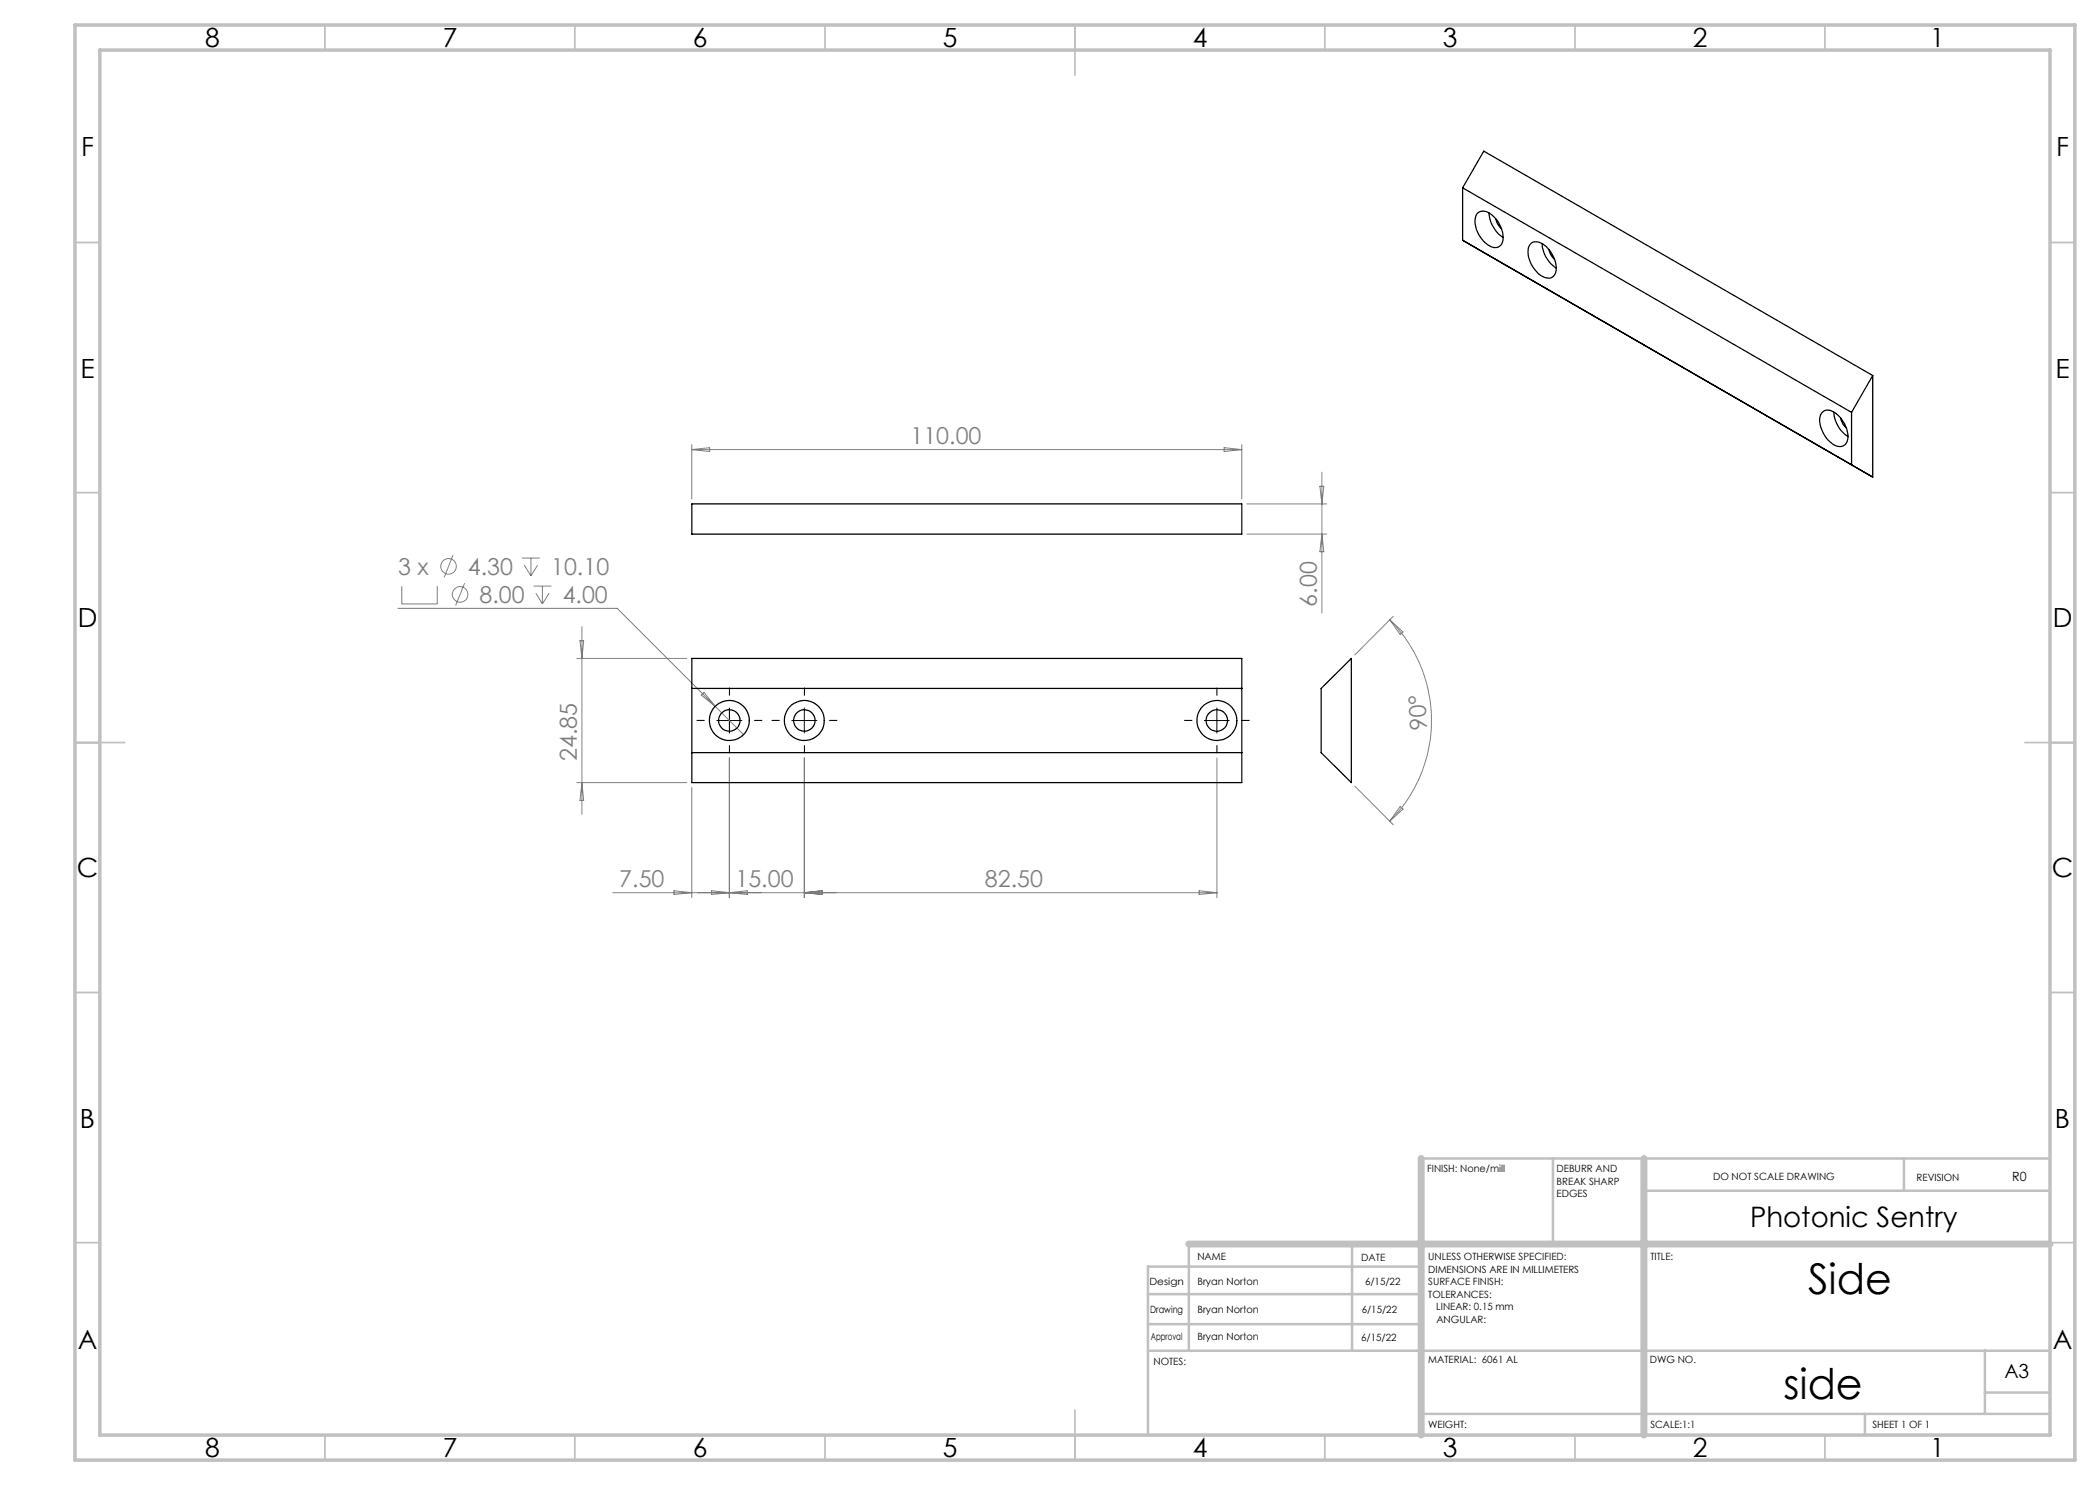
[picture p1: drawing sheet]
<svg xmlns="http://www.w3.org/2000/svg" width="420mm" height="297mm" viewBox="0 0 420 297" stroke-linecap="round" stroke-linejoin="round" font-family="sans-serif">
<g fill="none" stroke="#808080" stroke-width=".2">
<path d="M138.4 88.9v10.9M138.4 89.9h110M138.4 89.9l3.5-.4v.8zM244.8 89.5l3.6 .4-3.6 .4zM248.4 88.9v10.9M264 97.3h.8l-.4 3.5zM264.4 94.4v28.2M80.4 117.2v3.6h7.1v-3.6M90.6 111.1l-1.8 4.4M92.9 116.7l-1.8 4.4M104.4 111.6h3.5M104.8 113l1.4 2.2"/>
<path d="M106.2 111.6v3.6M106.7 117.2h3.6M107.2 118.6l1.3 2.2M107.5 113l-1.3 2.2M108.5 117.2v3.6M109.8 118.6l-1.3 2.2M249.4 100.8h16M249.4 106.8h16M264.4 106.8l.4 3.5h-.8zM79.6 121.7h43.8l19.7 19.6M115.4 131.7h22M116 128.1h.7l-.3 3.6z"/>
<path d="M116.4 125.3v37.6M140.3 139l.5-.5 2.3 2.8zM278 124l2.6 2.4-.6 .5zM278 124a28.5 28.5 0 0 1 0 40.2M278.7 123.3l-7.7 7.7M115.4 156.5h22M116.4 156.5l.3 3.6h-.7zM138.4 157.5v22M143.1 141.3l5.6 5.6M145.9 151.6v27.9M160.9 151.6v27.9M243.4 151.6v27.9"/>
<path d="M271 157.2l7.7 7.8M122.6 178.5h120.8M134.8 178.1l3.6 .4-3.6 .4zM142.3 178.1l3.6 .4-3.6 .4zM145.9 178.5l3.5-.4v.8zM160.9 178.5l3.5-.4v.8zM239.8 178.1l3.6 .4-3.6 .4zM280 161.3l.6 .5-2.6 2.4z"/>
<circle cx="89.7" cy="113.3" r="1.55"/>
<circle cx="92" cy="118.9" r="1.55"/>
</g>
<path d="M145.9 139.1v-1.5M160.9 139.1v-1.5M243.4 139.1v-1.5M140.9 144.1h-1.5M145.9 149.1v1.5M150.9 144.1h1.5M155.9 144.1h-1.5M160.9 149.1v1.5M165.9 144.1h1.5M238.4 144.1h-1.5M243.4 149.1v1.5M248.4 144.1h1.5" fill="none" stroke="#000" stroke-width=".2" stroke-dasharray="15.2 1.3 1.3 1.3"/>
<path d="M143.4 144.1h5M145.9 141.6v5M158.4 144.1h5M160.9 141.6v5M240.9 144.1h5M243.4 141.6v5" fill="none" stroke="#000" stroke-width=".2"/>
<g fill="none" stroke="#c0c0c0" stroke-width=".35">
<path d="M65 5v5M115 5v5M165 5v5M215 5v10M265 5v5M315 5v5M365 5v5M15 48.5h5M410 48.5h5M15 98.5h5M410 98.5h5M15 148.5h10"/>
<path d="M405 148.5h10M15 198.5h5M410 198.5h5M15 248.5h5M410 248.5h5M65 287v5M115 287v5M165 287v5M215 282v10M265 287v5M315 287v5M365 287v5"/>
</g>
<g fill="none" stroke="#c0c0c0" stroke-width=".5">
<path d="M284.2 231.7h125.8M310.6 231.8v17M328.8 238.2h81.2M380.8 231.8v6.4M229.6 258.8h55M237.8 248.8v21.4M270.4 248.8v21.4M284.2 253.3h-54.6v33.7M229.6 264.8h54.6M229.6 270.2h180.4M397 270v12.8M397 278.5h13"/>
<path d="M284.2 282.8h125.8M373 282.8v4.2"/>
</g>
<path d="M15 5h400v287h-400zM20 10h390v277h-390z" fill="none" stroke="#c0c0c0" stroke-width=".7"/>
<path d="M284.2 231.7v55.3M328.8 231.7v55.3M237.8 248.8h172.2" fill="none" stroke="#c0c0c0" stroke-width="1.4"/>
<g fill="none" stroke="#000" stroke-width=".25">
<path d="M292.5 37.6l4.3-7.4 77.7 44.9M292.5 37.6l77.8 44.9M292.5 37.6v10.4M292.5 48l77.8 45M292.5 48l82 47.4M295.5 42.6a2.1 2.1 0 0 1 2.8 .3 5.9 5.9 0 0 1 2.2 5.4 1.6 1.6 0 0 1-2.6 .9 5.7 5.7 0 0 1-2.7-6zM297.8 42.6a6.5 6.5 0 0 0 2.8 4.9M299.2 43.8l.2 .8 .9 1.2M306.1 48.8a2.1 2.1 0 0 1 2.8 .3 5.6 5.6 0 0 1 2.1 5.7 1.61 1.61 0 0 1-2.5 .5 5.8 5.8 0 0 1-2.7-5.9zM308.4 48.7a6.1 6.1 0 0 0 2.9 4.9M309.8 49.9l.3 .9 .8 1.1M374.5 75.1l-4.2 7.4"/>
<path d="M374.5 75.1v20.3M364.5 82.4a2 2 0 0 1 2.7 .3 5.9 5.9 0 0 1 2.3 5.5 1.75 1.75 0 0 1-3 .6 6.2 6.2 0 0 1-2.5-5.4zM366.7 82.4a6.4 6.4 0 0 0 2.9 4.9M368.1 83.6l.5 1.2 .7 .7M370.3 93l4.2 2.4M370.3 82.5v10.5M138.4 100.8h110v6h-110zM138.4 137.7h110M138.4 131.7h110v24.8h-110zM264.2 137.7l6.1-6v24.8l-6.1-6zM138.4 150.5h110"/>
<circle cx="145.9" cy="144.1" r="2.16"/>
<circle cx="145.9" cy="144.1" r="4"/>
<circle cx="160.9" cy="144.1" r="4"/>
<circle cx="160.9" cy="144.1" r="2.15"/>
<circle cx="243.4" cy="144.1" r="2.16"/>
<circle cx="243.4" cy="144.1" r="4"/>
</g>
<g font-size="8.5">
<text x="361.6" y="258.8">Side</text>
<text x="356.7" y="279.7">side</text>
</g>
<text font-size="5.6" x="350" y="245.3">Photonic Sentry</text>
<g font-size="5.3">
<text x="41" y="9.5">8</text>
<text x="88.5" y="9.5">7</text>
<text x="138.5" y="9.5">6</text>
<text x="188.5" y="9.5">5</text>
<text x="238.5" y="9.5">4</text>
<text x="288.5" y="9.5">3</text>
<text x="338.5" y="9.5">2</text>
<text x="386" y="9.5">1</text>
<text x="16.2" y="31.2">F</text>
<text x="411.2" y="31.2">F</text>
<text x="16.1" y="75.5">E</text>
<text x="411.1" y="75.5">E</text>
<text x="15.5" y="125.5">D</text>
<text x="410.5" y="125.5">D</text>
<text x="15.4" y="175.5">C</text>
<text x="410.4" y="175.5">C</text>
<text x="16" y="225.5">B</text>
<text x="411" y="225.5">B</text>
<text x="15.5" y="269.7">A</text>
<text x="410.5" y="269.7">A</text>
<text x="41" y="291.5">8</text>
<text x="88.5" y="291.5">7</text>
<text x="138.5" y="291.5">6</text>
<text x="188.5" y="291.5">5</text>
<text x="238.5" y="291.5">4</text>
<text x="288.5" y="291.5">3</text>
<text x="338.5" y="291.5">2</text>
<text x="386" y="291.5">1</text>
</g>
<g font-size="4.7" fill="#808080">
<text x="182.1" y="88.9">110.00</text>
<text x="79.6" y="115">3 x</text>
<text x="93.6" y="115">4.30</text>
<text x="110.2" y="115">10.10</text>
<text x="95.9" y="120.6">8.00</text>
<text x="112.5" y="120.6">4.00</text>
<text x="263.4" y="121.3" transform="rotate(-90 263.4 121.3)">6.00</text>
<text x="285.5" y="146" transform="rotate(-93 285.5 146)">90°</text>
<text x="115.4" y="152.2" transform="rotate(-90 115.4 152.2)">24.85</text>
<text x="123.9" y="177.5">7.50</text>
<text x="147.1" y="177.5">15.00</text>
<text x="197" y="177.5">82.50</text>
</g>
<text font-size="3.9" x="400.9" y="275.5">A3</text>
<text font-size="2.5" x="402.4" y="236.1">R0</text>
<g font-size="2">
<text x="285.5" y="234.5">FINISH: None/mill</text>
<text x="311.3" y="234.5">DEBURR AND</text>
<text x="311.3" y="237">BREAK SHARP</text>
<text x="311.3" y="239.5">EDGES</text>
<text x="342.6" y="236">DO NOT SCALE DRAWING</text>
<text x="383.3" y="236.2">REVISION</text>
<text x="330.1" y="251.9">TITLE:</text>
<text x="229.9" y="257.1">Design</text>
<text x="239.5" y="257.1">Bryan Norton</text>
<text x="239.5" y="252.1">NAME</text>
<text x="272.3" y="252.3">DATE</text>
<text x="273" y="257.1">6/15/22</text>
<text x="285.6" y="252.1">UNLESS OTHERWISE SPECIFIED:</text>
<text x="285.6" y="254.6">DIMENSIONS ARE IN MILLIMETERS</text>
<text x="285.6" y="257.1">SURFACE FINISH:</text>
<text x="230" y="262.6">Drawing</text>
<text x="239.5" y="262.6">Bryan Norton</text>
<text x="272.3" y="262.6">6/15/22</text>
<text x="285.6" y="259.6">TOLERANCES:</text>
<text x="287.3" y="262.1">LINEAR: 0.15 mm</text>
<text x="230.2" y="268">Approval</text>
<text x="239.5" y="268">Bryan Norton</text>
<text x="272.2" y="268.1">6/15/22</text>
<text x="287.3" y="264.6">ANGULAR:</text>
<text x="230.7" y="273">NOTES:</text>
<text x="285.6" y="272.5">MATERIAL: 6061 AL</text>
<text x="330" y="272.5">DWG NO.</text>
<text x="285.6" y="285.5">WEIGHT:</text>
<text x="330.1" y="285.6">SCALE:1:1</text>
<text x="374.5" y="285.6">SHEET 1 OF 1</text>
</g>
</svg>
